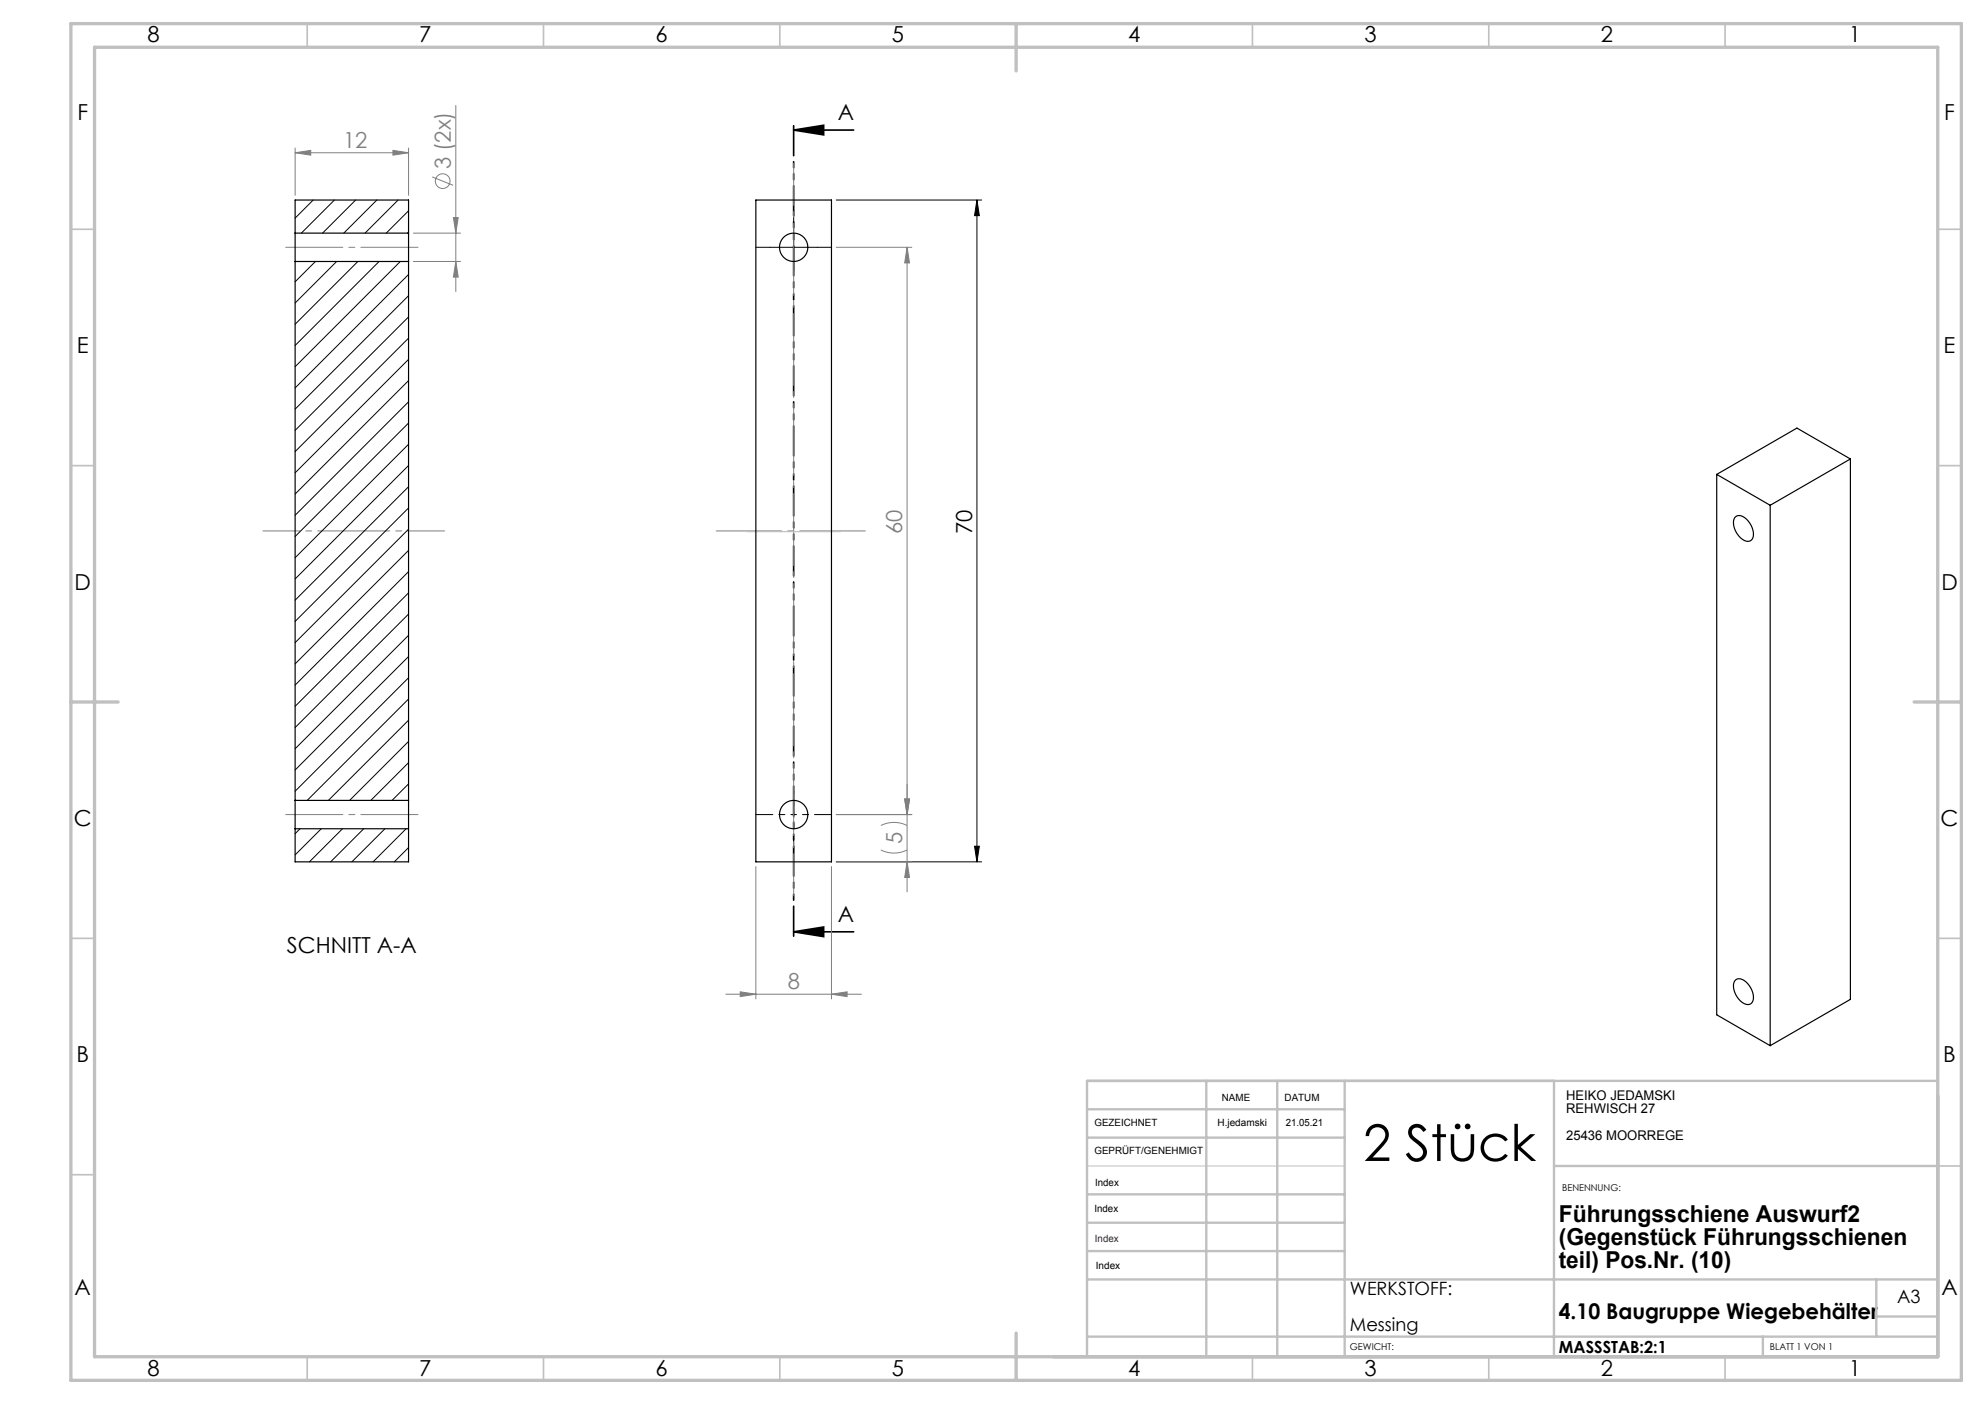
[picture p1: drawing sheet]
<svg xmlns="http://www.w3.org/2000/svg" width="420mm" height="297mm" viewBox="0 0 420 297" stroke-linecap="round" stroke-linejoin="round" font-family="sans-serif">
<g fill="none" stroke="#808080" stroke-width=".21">
<path d="M62.4 32.3l3.3-.5v1zM62.4 31.3v10M62.4 32.3h24M83.1 31.8l3.3 .5-3.3 .5zM86.4 31.3v10M91.4 37.4l4.5 1.8M96.4 22.3v39.4M87.4 49.3h10M87.4 55.3h10M95.9 46h1.1l-.6 3.3zM96.4 55.3l.6 3.3h-1.1zM176.9 52.3h16"/>
<path d="M191.9 52.3l.5 3.3h-1zM191.9 52.3v136.4M176.9 172.3h16M186.4 179.8a6.2 6.2 0 0 0 5.5 0M186.4 174.6a6.2 6.2 0 0 1 5.5 0M191.4 169h1l-.5 3.3zM159.9 183.3v28M175.9 183.3v28M176.9 182.3h16M191.9 182.3l.5 3.3h-1zM153.6 210.3h28.7M156.6 209.8l3.3 .5-3.3 .5z"/>
<path d="M175.9 210.3l3.3-.5v1z"/>
<circle cx="93.7" cy="38.3" r="1.56"/>
</g>
<path d="M167.9 27.5l6.4-1v2zM167.9 27.5h12.7M167.9 197.1l6.4-1v2zM167.9 197.1h12.7" fill="none" stroke="#000" stroke-width=".35"/>
<path d="M162.9 52.3h10M167.9 47.3v10M176.9 42.3h30.8M206.7 42.3v140M206.7 42.3l.5 3.3h-1zM206.2 179h1l-.5 3.3zM176.9 182.3h30.8" fill="none" stroke="#000" stroke-width=".21"/>
<path d="M162.9 52.3h-3M167.9 47.3v-3M172.9 52.3h3M162.9 172.3h-3M167.9 177.3v3M172.9 172.3h3" fill="none" stroke="#000" stroke-width=".21" stroke-dasharray="15.2 1.3 1.3 1.3"/>
<path d="M167.9 172.3v-5M167.9 172.3h-5M167.9 172.3v5M167.9 172.3h5" fill="none" stroke="#000" stroke-width=".21" stroke-dasharray="15.2 1.3 1.3 1.3" stroke-dashoffset="14.6"/>
<path d="M167.9 25.5v173.6" fill="none" stroke="#000" stroke-width=".35" stroke-dasharray="6.3 1.3 1.3 1.3 1.3 1.3" stroke-dashoffset="-1.1"/>
<path d="M167.9 34.5v155" fill="none" stroke="#808080" stroke-width=".21" stroke-dasharray="15.2 1.3 1.3 1.3" stroke-dashoffset="6.3"/>
<path d="M151.5 112.3h31.6" fill="none" stroke="#808080" stroke-width=".21" stroke-dasharray="15.2 1.3 1.3 1.3" stroke-dashoffset="1.4"/>
<path d="M60.4 52.3h28M88.4 172.3h-28" fill="none" stroke="#808080" stroke-width=".21" stroke-dasharray="15.2 1.3 1.3 1.3" stroke-dashoffset="3.1"/>
<path d="M55.6 112.3h38.5" fill="none" stroke="#808080" stroke-width=".21" stroke-dasharray="15.2 1.3 1.3 1.3" stroke-dashoffset="7.5"/>
<path d="M230 246.7h54.5" fill="none" stroke="#c0c0c0" stroke-width=".21"/>
<path d="M158 112.5h19.8" fill="none" stroke="#c0c0c0" stroke-width=".25"/>
<g fill="none" stroke="#c0c0c0" stroke-width=".35">
<path d="M65 5v5M115 5v5M165 5v5M265 5v5M315 5v5M365 5v5M15 48.5h5M410 48.5h5M15 98.5h5M410 98.5h5M15 198.5h5M410 198.5h5"/>
<path d="M15 248.5h5M410 246.7h5M65 287v5M115 287v5M165 287v5M265 287v5M315 287v5M365 287v5"/>
</g>
<g fill="none" stroke="#c0c0c0" stroke-width=".5">
<path d="M230 234.7h54.5M255.2 228.7v58.3M270.2 228.7v58.3M284.5 228.7v58.3M328.8 228.7v58.3M410 228.6l-180 .1v58.3M230 252.7h54.5M230 240.7h54.5M230 258.7h54.5M328.8 246.7h81.2M230 264.7h54.5M230 270.7h180"/>
<path d="M397 270.7v12.1M397 278.5h13M230 282.8h180M373 282.8v4.2"/>
</g>
<path d="M15 5h400v287h-400zM20 10h390v277h-390zM215 5v10M15 148.5h10M405 148.5h10M215 282v10" fill="none" stroke="#c0c0c0" stroke-width=".7"/>
<g fill="#000">
<path d="M167.9 27.5l6.4-1v2zM167.9 197.1l6.4-1v2z"/>
<path d="M206.2 179h1l-.5 3.3zM206.7 42.3l.5 3.3h-1z"/>
</g>
<g fill="#808080">
<path d="M156.6 209.8l3.3 .5-3.3 .5zM175.9 210.3l3.3-.5v1zM62.4 32.3l3.3-.5v1zM83.1 31.8l3.3 .5-3.3 .5z"/>
<path d="M191.9 182.3l.5 3.3h-1zM191.4 169h1l-.5 3.3z"/>
<path d="M191.4 169h1l-.5 3.3zM191.9 52.3l.5 3.3h-1z"/>
<path d="M95.9 46h1.1l-.6 3.3zM96.4 55.3l.6 3.3h-1.1z"/>
</g>
<g fill="none" stroke="#000" stroke-width=".25">
<path d="M62.4 49.3v6M62.4 49.3v-7h24v7M62.4 55.3h24M62.4 49.3h24M62.4 55.3v114M86.4 49.3v6M86.4 55.3v114M159.9 42.3h16v140h-16zM391.5 97.1l-11.3-6.5-17 9.8M391.5 97.1l-17 9.8M391.5 97.1v114.3l-17 9.8M363.2 100.4l11.3 6.5"/>
<path d="M363.2 100.4v114.3l11.3 6.5M367.1 109.5a1.56 1.56 0 0 1 2.4 .3 3.8 3.8 0 0 1 1.2 4.3 1.56 1.56 0 0 1-2.4-.3 3.8 3.8 0 0 1-1.2-4.3zM374.5 106.9v114.3M62.4 169.3v6M62.4 175.3v7h24v-7M62.4 175.3h24M62.4 169.3h24M86.4 169.3v6M367.1 207.4a1.55 1.55 0 0 1 2.4 .4 3.8 3.8 0 0 1 1.2 4.3 1.55 1.55 0 0 1-2.4-.3 3.8 3.8 0 0 1-1.2-4.4z"/>
<circle cx="167.9" cy="52.3" r="3"/>
<circle cx="167.9" cy="172.3" r="3"/>
</g>
<g fill="none" stroke="#000" stroke-width=".21">
<path d="M66.3 42.3l-3.9 3.8M66.7 55.3l-4.3 4.3M70.8 42.3l-7 7M71.2 55.3l-8.8 8.8M75.2 42.3l-6.9 7M75.7 55.3l-13.3 13.3M79.7 42.3l-7 7M80.2 55.3l-17.8 17.8M84.2 42.3l-7 7M84.7 55.3l-22.3 22.3M86.4 44.6l-4.7 4.7M86.4 49.1l-.2 .2"/>
<path d="M86.4 58.1l-24 24M86.4 62.6l-24 24M86.4 67l-24 24M86.4 71.5l-24 24M86.4 76l-24 24M86.4 80.5l-24 24M86.4 85l-24 24M86.4 89.5l-24 24M86.4 94l-24 24M86.4 98.5l-24 24M86.4 103l-24 24M86.4 107.5l-24 24"/>
<path d="M86.4 111.9l-24 24M86.4 116.4l-24 24M86.4 120.9l-24 24M86.4 125.4l-24 24M86.4 129.9l-24 24M86.4 134.4l-24 24M86.4 138.9l-24 24M86.4 143.4l-24 24M86.4 147.9l-21.4 21.4M86.4 152.4l-16.9 16.9M86.4 156.8l-12.4 12.5M63.5 175.3l-1.1 1.1"/>
<path d="M68 175.3l-5.6 5.5M72.5 175.3l-7 7M77 175.3l-7 7M81.4 175.3l-7 7M85.9 175.3l-7 7M86.4 161.3l-7.9 8M86.4 165.8l-3.4 3.5M86.4 179.3l-3 3"/>
</g>
<text font-size="10.7" x="288.4" y="245.6">2 Stück</text>
<g font-size="4.9">
<text x="329.8" y="258.4">Führungsschiene Auswurf2</text>
<text x="329.8" y="263.4">(Gegenstück Führungsschienen</text>
<text x="329.8" y="268.3">teil) Pos.Nr. (10)</text>
</g>
<g font-size="4.7">
<text x="31.2" y="9">8</text>
<text x="88.7" y="9">7</text>
<text x="138.7" y="9">6</text>
<text x="188.7" y="9">5</text>
<text x="238.7" y="9">4</text>
<text x="288.7" y="9">3</text>
<text x="338.7" y="9">2</text>
<text x="391.2" y="9">1</text>
<text x="16.4" y="25.5">F</text>
<text x="177.3" y="25.4">A</text>
<text x="411.4" y="25.5">F</text>
<text x="16.3" y="74.7">E</text>
<text x="411.2" y="74.7">E</text>
<text x="205.7" y="112.9" transform="rotate(-90 205.7 112.9)">70</text>
<text x="15.8" y="124.8">D</text>
<text x="410.8" y="124.8">D</text>
<text x="15.6" y="174.8">C</text>
<text x="410.6" y="174.8">C</text>
<text x="177.3" y="195">A</text>
<text x="60.7" y="201.6">SCHNITT A-A</text>
<text x="16.2" y="224.7">B</text>
<text x="411.2" y="224.7">B</text>
<text x="15.8" y="274">A</text>
<text x="410.8" y="274">A</text>
<text x="31.2" y="291">8</text>
<text x="88.7" y="291">7</text>
<text x="138.7" y="291">6</text>
<text x="188.7" y="291">5</text>
<text x="238.7" y="291">4</text>
<text x="288.7" y="291">3</text>
<text x="338.7" y="291">2</text>
<text x="391.2" y="291">1</text>
</g>
<g font-size="4.7" fill="#808080">
<text x="72.6" y="31.3">12</text>
<text x="95.4" y="35.7" transform="rotate(-90 95.4 35.7)">3 (2x)</text>
<text x="190.9" y="112.9" transform="rotate(-90 190.9 112.9)">60</text>
<text x="190.9" y="178.5" transform="rotate(-90 190.9 178.5)">5</text>
<text x="166.7" y="209.3">8</text>
</g>
<text font-size="4.6" x="329.8" y="279">4.10 Baugruppe Wiegebehälter</text>
<g font-size="3.9">
<text x="285.6" y="273.9">WERKSTOFF:</text>
<text x="401.4" y="275.6">A3</text>
<text x="285.6" y="281.6">Messing</text>
</g>
<text font-size="3.5" x="329.9" y="286.3">MASSSTAB:2:1</text>
<g font-size="2.8">
<text x="331.4" y="232.7">HEIKO JEDAMSKI</text>
<text x="331.4" y="235.5">REHWISCH 27</text>
<text x="331.4" y="241.1">25436 MOORREGE</text>
</g>
<g font-size="2.1">
<text x="258.5" y="232.8">NAME</text>
<text x="271.8" y="232.9">DATUM</text>
<text x="231.6" y="238.2">GEZEICHNET</text>
<text x="257.6" y="238.2">H.jedamski</text>
<text x="272" y="238.2">21.05.21</text>
<text x="231.6" y="244.2">GEPRÜFT/GENEHMIGT</text>
<text x="231.7" y="250.8">Index</text>
<text x="231.6" y="256.4">Index</text>
<text x="231.9" y="268.5">Index</text>
</g>
<text font-size="2.1" fill="#400040" x="231.7" y="262.7">Index</text>
<g font-size="2">
<text x="330.5" y="251.9">BENENNUNG:</text>
<text x="285.6" y="285.5">GEWICHT:</text>
<text x="374.5" y="285.6">BLATT 1 VON 1</text>
</g>
</svg>
